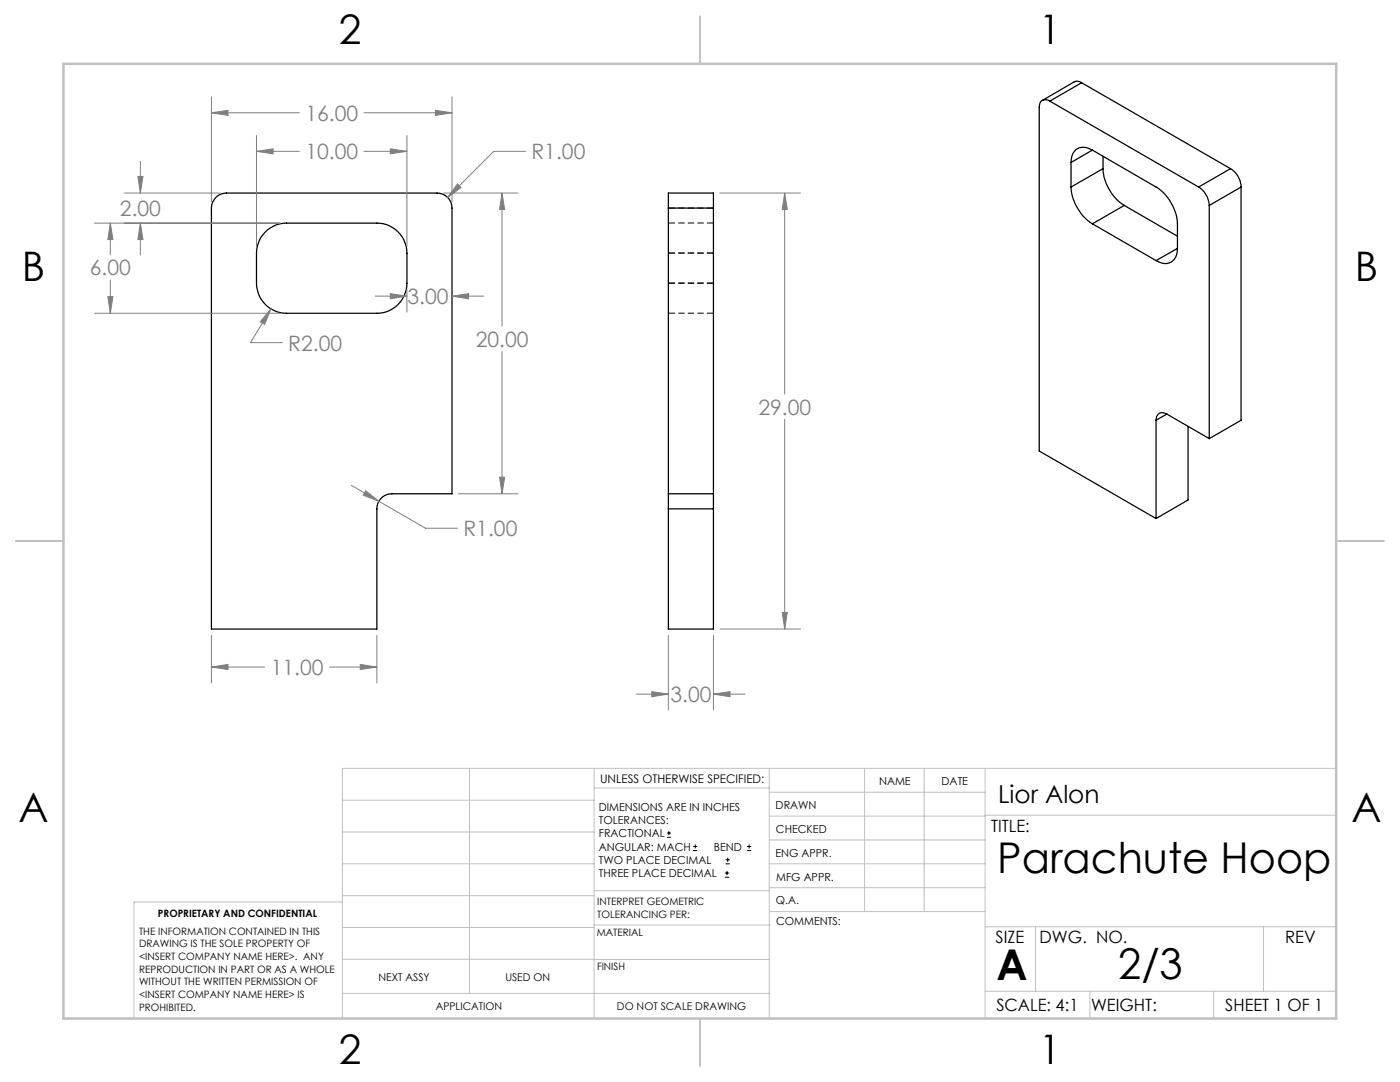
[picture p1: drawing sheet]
<svg xmlns="http://www.w3.org/2000/svg" width="279mm" height="216mm" viewBox="0 0 279 216" stroke-linecap="round" stroke-linejoin="round" font-family="sans-serif">
<g fill="none" stroke="#000" stroke-width=".25">
<path d="M215.9 16.5l-.7-.3-.8 .1-6.4 3.7M215.9 16.5l-6.4 3.7M215.9 16.5l29.7 17.2M43.1 39.4a2.97 2.97 0 0 1 2.1-.9h42a3 3 0 0 1 3 3v57h-12a2.95 2.95 0 0 0-3 3v24h-33v-84a2.94 2.94 0 0 1 .9-2.1zM209.5 20.2a1.29 1.29 0 0 0-1.5-.2 1.29 1.29 0 0 0-.6 1.4v68.6l23.3 13.5M209.5 20.2l29.7 17.1M213.7 37.3a9.5 9.5 0 0 0 4.3 7.4M213.7 32.4v4.9M218 30l12.7 7.3a9.5 9.5 0 0 1 4.3 7.4v4.9M218 30a2.59 2.59 0 0 0-3.8 .6l-.3 .8-.2 1M218 30l-4.3 2.4M220.1 33.7a9.4 9.4 0 0 0 4.3 7.3"/>
<path d="M220.1 33.7l-6.4 3.6M220.1 31.2v2.5M239.2 37.3a4.8 4.8 0 0 1 2.1 3.7M245.6 33.7a4.4 4.4 0 0 1 2.1 3.6M245.6 33.7l-6.4 3.6M247.7 37.3l-6.4 3.7M247.7 37.3v46.6l-6.4 3.6M53 46.3l1-.9a5.5 5.5 0 0 1 3.2-.9h18a6 6 0 0 1 6 6v6a6 6 0 0 1-6 6h-18a6 6 0 0 1-6-6v-6l.2-1.3a5.6 5.6 0 0 1 1.6-2.9zM133.4 41.5v-3h9v3M133.4 41.5h9M133.4 41.5v57M142.4 41.5v57"/>
<path d="M218 44.7l12.7 7.3M224.4 41l-6.4 3.7M224.4 41l10.6 6.1M235 49.6a2.54 2.54 0 0 1-1 2.5 2.54 2.54 0 0 1-2.8 .1l-.5-.2M235 49.6l-4.3 2.4M241.3 41v46.5M133.4 98.5v3M133.4 98.5h9M142.4 98.5v3M230.7 83.9v19.6M232.9 82.6a1.32 1.32 0 0 0-1.5-.1 1.32 1.32 0 0 0-.7 1.4M232.9 82.6l8.4 4.9"/>
<path d="M232.9 82.6l-2.2 1.3M237.1 85.1v14.7l-6.4 3.7M133.4 101.5v24h9v-24M133.4 101.5h9"/>
</g>
<path d="M133.4 50.5h9M133.4 56.5h9M133.4 41.5h9M142.4 44.5h-9M142.4 56.5h-9M142.4 50.5h-9M133.4 62.5h9" fill="none" stroke="#000" stroke-width=".2" stroke-dasharray="1.3 .6" stroke-dashoffset="-.1" stroke-linecap="butt"/>
<g fill="none" stroke="#000" stroke-width=".2">
<path d="M133.1 167.1h.8M133.1 166.2h.8M133.5 165.8v.9M138.3 169.7h.8M138.3 168.9h.8M138.7 168.5v.8M144.7 175h.8M144.7 174.2h.8M144.8 172.4h.9M144.8 171.6h.9M145.1 173.8v.8M145.2 171.1v.9"/>
<path d="M149.1 169.7h.8M149.1 168.9h.8M149.5 168.5v.8"/>
</g>
<g fill="none" stroke="#808080" stroke-width=".2">
<path d="M42.2 19.3v21M90.2 19.3v21M24.8 38.5h19.1M27.5 35.2h1l-.5 3.3zM28 32.2v6.3M42.2 22.5l3.3-.5v1zM42.2 22.5h17.6M51.2 30.2l3.3-.5v1zM51.2 27v22.2M51.2 30.2h8.6M72.6 22.5h17.6M72.6 30.2h8.6"/>
<path d="M77.9 29.7l3.3 .5-3.3 .5zM81.2 27v22.2M86.9 22l3.3 .5-3.3 .5zM88.5 38.5h14.9M91.3 36.7l.7 .7-2.7 2zM100.2 38.5l.5 3.3h-1zM100.2 38.5v26.6M104.9 30.2h-6.4l-9.2 9.2M143.7 38.5h16.1M156.6 38.5l.5 3.3h-1zM156.6 38.5v40.1M18.8 44.5h37.1"/>
<path d="M21.5 59.2h1l-.5 3.3zM22 44.5l.5 3.3h-1zM22 44.5v6.3M22 55.9v6.6M28 44.5l.5 3.3h-1zM28 44.5v6.4M74.9 59.1h6.3M77.9 58.6l3.3 .5-3.3 .5zM81.2 57.8v4.5M90.2 59.1l3.3-.5v1zM90.2 59.1h6.4M18.8 62.5h37.1"/>
<path d="M54.1 61.6l-1.3 3.1-.9-.5zM54.1 61.6l-4.1 6.8h6.3M100.2 70.1v28.4M70.1 96.8l14.8 8.6h6.4M73 97.9l2.6 2.1-3.1-1.2zM91.5 98.5h11.9M99.7 95.2h1l-.5 3.3zM156.6 83.7v41.8M42.2 133.1l3.3-.5v1zM42.2 126.8v9.5M42.2 133.1h10.6M65.8 133.1h9.4"/>
<path d="M71.9 132.6l3.3 .5-3.3 .5zM75.2 126.8v9.5M127 138.5h6.4M130.1 138l3.3 .5-3.3 .5zM133.4 126.8v14.9M142.4 138.5l3.3-.5v1zM142.4 126.8v14.9M142.4 138.5h6.3M143.7 125.5h16.1M156.1 122.2h1l-.5 3.3z"/>
</g>
<g fill="none" stroke="#c0c0c0" stroke-width=".2">
<path d="M68.3 159.7h50.3M93.7 153.3v44.9M118.6 153.3v49.9M118.6 157.2h34.9M153.5 153.3v49.9M153.5 158.1h43.1M172.5 153.3v28.6M184.4 153.3v28.6M196.6 153.3v49.9M266.7 153.3h-198.4v49.9M68.3 178.7h50.3M68.3 172.4h50.3"/>
<path d="M68.3 166h50.3M68.3 180h-41.6v23.2M118.6 177.7h35M153.5 167.6h43.1M153.5 162.8h43.1M153.5 172.4h43.1M153.5 177.1h43.1M196.6 162.7h70.1M68.3 198.2h85.2M68.3 191.4l85.2 .1M68.3 185.1h50.3M118.6 184.6h35"/>
<path d="M153.6 181.9h43M196.6 197.8h70.1M196.6 184.9h70.1M206.7 184.9v12.9M217.5 197.8v5.4M242.2 197.8v5.4M252.2 184.9v12.9"/>
</g>
<path d="M139.7 3.2v9.5M3.1 107.9h9.6M266.7 107.9h9.5M139.7 203.2v9.6" fill="none" stroke="#c0c0c0" stroke-width=".25"/>
<path d="M12.7 12.7h254v190.5h-254z" fill="none" stroke="#c0c0c0" stroke-width=".5"/>
<path d="M42.2 22.5l3.3-.5v1zM86.9 22l3.3 .5-3.3 .5zM51.2 30.2l3.3-.5v1zM77.9 29.7l3.3 .5-3.3 .5zM91.3 36.7l-2 2.7 2.7-2zM100.2 38.5l.5 3.3h-1zM99.7 95.2h1l-.5 3.3zM73 97.9l-.5 .9 3.1 1.2zM42.2 133.1l3.3-.5v1zM71.9 132.6l3.3 .5-3.3 .5zM22 44.5l.5 3.3h-1zM21.5 59.2h1l-.5 3.3zM54.1 61.6l-2.2 2.6 .9 .5zM77.9 58.6l3.3 .5-3.3 .5zM90.2 59.1l3.3-.5v1zM27.5 35.2h1l-.5 3.3zM28 44.5l.5 3.3h-1zM130.1 138l3.3 .5-3.3 .5zM142.4 138.5l3.3-.5v1zM156.6 38.5l.5 3.3h-1zM156.1 122.2h1l-.5 3.3z" fill="#808080"/>
<g font-size="8.5">
<text x="199" y="174.2">Parachute Hoop</text>
<text x="198.9" y="195.5">A</text>
<text x="223.2" y="195.4">2/3</text>
</g>
<g font-size="8.1">
<text x="67.6" y="8.9">2</text>
<text x="207.3" y="8.9">1</text>
<text x="4.4" y="56.2">B</text>
<text x="270.4" y="56.2">B</text>
<text x="3.7" y="164.1">A</text>
<text x="269.7" y="164.1">A</text>
<text x="67.6" y="212.4">2</text>
<text x="207.3" y="212.4">1</text>
</g>
<text font-size="4.9" x="199.2" y="160.3">Lior Alon</text>
<g font-size="4.2" fill="#808080">
<text x="60.9" y="24.1">16.00</text>
<text x="60.9" y="31.8">10.00</text>
<text x="106.1" y="31.8">R1.00</text>
<text x="23.9" y="43.1">2.00</text>
<text x="17.9" y="54.9">6.00</text>
<text x="81.3" y="60.7">3.00</text>
<text x="57.5" y="70">R2.00</text>
<text x="94.9" y="69.1">20.00</text>
<text x="151.3" y="82.7">29.00</text>
<text x="92.5" y="107">R1.00</text>
<text x="54" y="134.7">11.00</text>
<text x="133.8" y="140.1">3.00</text>
</g>
<g font-size="3.4">
<text x="197.8" y="166">TITLE:</text>
<text x="198.7" y="188.1">SIZE</text>
<text x="207.5" y="188.1">DWG. NO.</text>
<text x="256.5" y="188.2">REV</text>
<text x="198.8" y="201.7">SCALE: 4:1</text>
<text x="217.7" y="201.8">WEIGHT:</text>
<text x="244.5" y="201.7">SHEET 1 OF 1</text>
</g>
<text font-size="2.4" x="119.8" y="156.2">UNLESS OTHERWISE SPECIFIED:</text>
<g font-size="2.2">
<text x="119.5" y="161.8">DIMENSIONS ARE IN INCHES</text>
<text x="154.8" y="161.4">DRAWN</text>
<text x="175.4" y="156.6">NAME</text>
<text x="187.9" y="156.7">DATE</text>
<text x="119.5" y="164.4">TOLERANCES:</text>
<text x="119.5" y="167.1">FRACTIONAL</text>
<text x="154.9" y="166.3">CHECKED</text>
<text x="119.5" y="169.7">ANGULAR: MACH</text>
<text x="119.5" y="172.4">TWO PLACE DECIMAL</text>
<text x="142.5" y="169.7">BEND</text>
<text x="154.8" y="170.9">ENG APPR.</text>
<text x="119.5" y="175">THREE PLACE DECIMAL</text>
<text x="154.9" y="175.7">MFG APPR.</text>
<text x="154.9" y="180.4">Q.A.</text>
<text x="154.9" y="184.6">COMMENTS:</text>
</g>
<g font-size="2.1">
<text x="75.5" y="195.7">NEXT ASSY</text>
<text x="100.9" y="195.7">USED ON</text>
<text x="86.9" y="201.5">APPLICATION</text>
<text x="123.1" y="201.6">DO NOT SCALE DRAWING</text>
</g>
<g font-size="2">
<text x="31.5" y="182.9">PROPRIETARY AND CONFIDENTIAL</text>
<text x="119.2" y="180.6">INTERPRET GEOMETRIC</text>
<text x="119.2" y="183.1">TOLERANCING PER:</text>
<text x="27.8" y="186.5">THE INFORMATION CONTAINED IN THIS</text>
<text x="27.8" y="189">DRAWING IS THE SOLE PROPERTY OF</text>
<text x="27.8" y="191.6">&lt;INSERT COMPANY NAME HERE&gt;. ANY</text>
<text x="119.1" y="186.7">MATERIAL</text>
<text x="27.8" y="194.1">REPRODUCTION IN PART OR AS A WHOLE</text>
<text x="27.8" y="196.6">WITHOUT THE WRITTEN PERMISSION OF</text>
<text x="119.1" y="193.5">FINISH</text>
<text x="27.8" y="199.1">&lt;INSERT COMPANY NAME HERE&gt; IS</text>
<text x="27.8" y="201.7">PROHIBITED.</text>
</g>
</svg>
